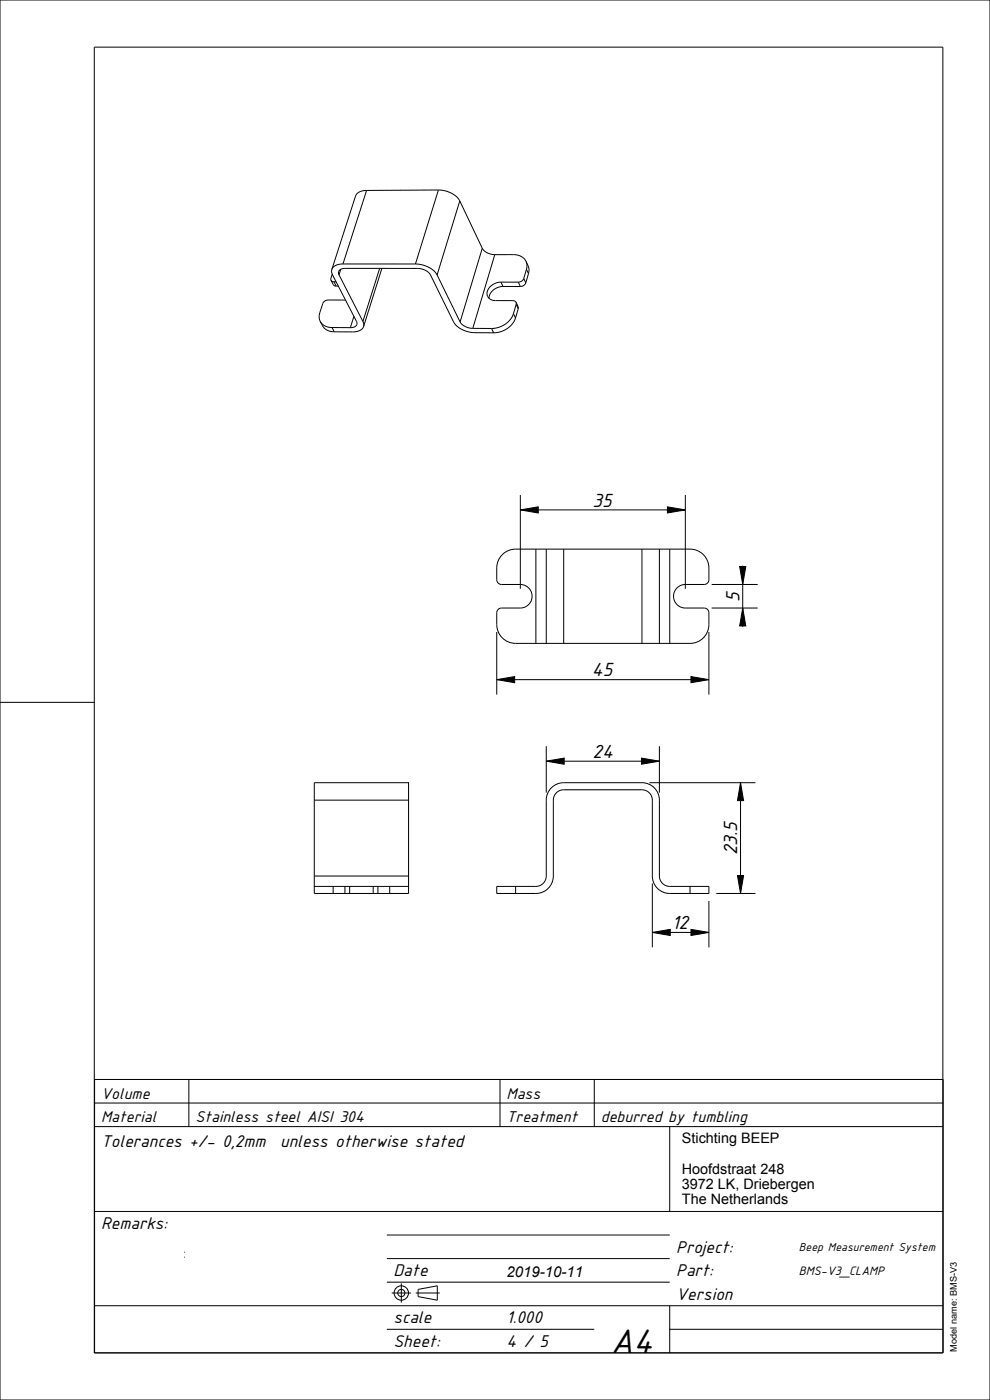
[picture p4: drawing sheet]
<svg xmlns="http://www.w3.org/2000/svg" width="210mm" height="297mm" viewBox="0 0 210 297" stroke-linecap="round" stroke-linejoin="round" font-family="sans-serif">
<g fill="none" stroke="#000" stroke-width=".21">
<path d="M0 0h210v297h-210zM70.2 59.5l.6 .3M70.2 59.5l.6 1 .5 .2M70.4 57.2l-.1 .5 .2 .6 5.1 9.9a1.01 1.01 0 0 1-.2 1.1 1.01 1.01 0 0 1-1.1 .2M70.5 58.2l-.3 .9v.4M70.8 59.8l.5 .9M70.8 59.8h.5M72.3 57.1l-.4 1.2M72.7 56h15.4M72.7 56l-1.4 .3-.6 .4-.3 .5M77.8 40.4l-1.5 .3-.8 .8-5.1 15.7M77.8 40.4l-5.1 15.6"/>
<path d="M80.5 56.9l-3.5 11.3M81 56.9l-3.9 12.4M88.1 56a5.4 5.4 0 0 1 4.6 2.3M93 40.3l-4.9 15.7M93 40.3a5.3 5.3 0 0 1 4.5 2.3M93 40.3l-15.2 .1M97.5 42.6l4.8 10.1M97.5 42.6l-4.8 15.7 4.9 10M102.3 52.7a3.1 3.1 0 0 0 2.7 1.3M102.3 52.7l-4.7 15.6M105 54l-4.7 15.7M105 54h3.9a2.82 2.82 0 0 1 2.7 1.4"/>
<path d="M106.3 59.9h3.6M106.3 59.9a2.59 2.59 0 0 0-2.9 3 1.73 1.73 0 0 0 1.7 .9h3.8l.6 .3M106.3 59.9l.4 .9M109.9 59.9l.5 .9M111.1 59.1l-.4 .5-.8 .3M111.1 59.1l.4 .9M111.6 55.4l.2 .8-.1 .9M111.6 55.4l.6 1.5-.1 1.2M111.7 57.1l.4 1M111.7 57.1l-.6 2M112.1 58.1l-.6 1.9M67.9 68.2l.5 .9a2.69 2.69 0 0 0 2.5 1.3"/>
<path d="M67.9 68.2a2.69 2.69 0 0 0 2.5 1.3M70.4 69.5l.5 .9M70.4 69.5h3.9M71.3 60.7h.5M73.3 63.7h-3.8l-.7 .2-.3 .5-.7 2.3-.1 .8 .2 .7M75.1 67.1l-.8 2.4M77 68.2l.1 1.1M77 68.2l-5.1-9.9a.96 .96 0 0 1 .1-1 .96 .96 0 0 1 1-.4h15.6l1.6 .5 .6 .3 .5 .6 4.9 10a5.4 5.4 0 0 0 4.5 2.3h4M77.1 69.3a2.18 2.18 0 0 1-2.3 1.1h-3.9M97.6 68.3a3.2 3.2 0 0 0 2.7 1.4M100.3 69.7h4M104.3 69.7l.4 .9"/>
<path d="M106.7 60.8a2.86 2.86 0 0 0-3 2.5M106.7 60.8h3.7M108.9 66.5a5 5 0 0 1-4.6 3.2M108.9 66.5l.5 1M109.4 67.5a4.9 4.9 0 0 1-4.7 3.1M109.5 64.1l.4 1v.4M109.5 64.1v.5M109.5 64.6l-.6 1.9M109.5 64.6l.4 .9M109.9 65.5l-.5 2M111.5 60l-.4 .6-.7 .2M106.5 117.7a4 4 0 0 1 2.9-1.2h37a4 4 0 0 1 4 4v2.5a1 1 0 0 1-1 1h-4a2.5 2.5 0 0 0-2.5 2.5 2.5 2.5 0 0 0 2.5 2.5h4a1 1 0 0 1 1 1 6.6 6.6 0 0 1-.7 4.7 4 4 0 0 1-3.3 1.8h-37a4 4 0 0 1-4-4v-2.5a1 1 0 0 1 1-1h4a2.5 2.5 0 0 0 2.5-2.5 2.5 2.5 0 0 0-2.5-2.5h-4a1 1 0 0 1-1-1 6.6 6.6 0 0 1 .7-4.7z"/>
<path d="M110.4 108.2l3.8-.7v1.3zM110.4 105v19.9M110.4 108.2h35M113.7 116.5v20M115.9 116.5v20M119.6 116.5v20M136.2 116.5v20M139.9 116.5v20M141.6 107.5l3.8 .7-3.8 .6zM142.1 116.5v20M145.4 105v19.9M157.5 120v13"/>
<path d="M105.4 134.1v13.3M150.4 134.1v13.3M151 129h9.7M151 124h9.7M156.9 120.2h1.3l-.7 3.8zM157.5 129l.7 3.8h-1.3zM0 149h20M105.4 144.2l3.8-.7v1.3zM105.4 144.2h45M115.9 158.3v9.9M139.9 158.3v9.9M146.6 143.5l3.8 .7-3.8 .6z"/>
<path d="M66.7 166h20v23.5h-20zM66.7 169.7h20M115.9 161.5l3.8-.7v1.3zM115.9 161.5h24M117 167.1a3.7 3.7 0 0 1 2.6-1.1h16.6a3.7 3.7 0 0 1 3.7 3.7v16.1a2.2 2.2 0 0 0 2.2 2.2h8.3v1.5h-8.3a3.7 3.7 0 0 1-3.7-3.7v-16.1a2.2 2.2 0 0 0-2.2-2.2h-16.6a2.2 2.2 0 0 0-2.2 2.2v16.1a3.7 3.7 0 0 1-3.7 3.7h-8.3v-1.5h8.3a2.2 2.2 0 0 0 2.2-2.2v-16.1a3.7 3.7 0 0 1 1.1-2.6zM136.1 160.8l3.8 .7-3.8 .6zM137.8 166h22.5M157.1 166l.6 3.8h-1.3zM157.1 166v23.5M66.7 188h20M66.7 185.8h20M70.7 188v1.5"/>
<path d="M73.2 188v1.5M74.2 188v1.5M79.2 188v1.5M80.2 188v1.5M82.7 188v1.5M109.4 188v1.5M138.4 197.8l3.8-.6v1.3zM138.4 187.4v13.6M138.4 197.8h12M146.4 188v1.5M146.6 197.2l3.8 .6-3.8 .7zM150.4 191.1v9.9"/>
<path d="M152 189.5h8.3M156.4 185.7h1.3l-.6 3.8zM20.1 234h180M20.1 239h180M40.1 229v10M106.1 229v10M126.1 229v10M142.1 239v18M20.1 257h180M20.1 277h180M39.1 266.7h.1M39.1 265.7h.1"/>
<path d="M82.1 262h60M82.1 267h60M82.1 272h60M83.1 274.3h4.1M85.1 272.3v4M88.2 274.3h5.1M88.7 273.5l4.1-.7v3l-4.1-.7zM142.1 277v10M82.1 282h44M142.1 282h58M200 287v-277h-180v277h180.1v-58h-180v58"/>
<circle cx="85.1" cy="274.3" r="1.53"/>
<circle cx="85.1" cy="274.3" r=".76"/>
</g>
<path d="M110.4 108.2l3.8-.7v1.3zM141.6 107.5l3.8 .7-3.8 .6zM157.5 129l.7 3.8h-1.3zM156.9 120.2h1.3l-.7 3.8zM105.4 144.2l3.8-.7v1.3zM146.6 143.5l3.8 .7-3.8 .6zM115.9 161.5l3.8-.7v1.3zM136.1 160.8l3.8 .7-3.8 .6zM157.1 166l.6 3.8h-1.3zM138.4 197.8l3.8-.6v1.3zM146.6 197.2l3.8 .6-3.8 .7zM156.4 185.7h1.3l-.6 3.8z" fill="#000"/>
<text font-size="7.8" x="129.6" y="287">A4</text>
<g font-size="4.4">
<text x="125.7" y="107.5">35</text>
<text x="156.8" y="127.6" transform="rotate(-90 156.8 127.6)">5</text>
<text x="125.6" y="143.5">45</text>
<text x="125.7" y="160.8">24</text>
<text x="156.4" y="181.4" transform="rotate(-90 156.4 181.4)">23.5</text>
<text x="142.5" y="197.1">12</text>
</g>
<g font-size="3.9">
<text x="21.5" y="243.3">Tolerances +/- 0,2mm</text>
<text x="59.4" y="243.3">unless otherwise stated</text>
<text x="21.5" y="260.8">Remarks:</text>
<text x="143.5" y="265.8">Project:</text>
<text x="83.5" y="270.8">Date</text>
<text x="143.5" y="275.8">Version</text>
<text x="143.5" y="270.8">Part:</text>
<text x="83.5" y="280.8">scale</text>
<text x="107.5" y="280.8">1.000</text>
<text x="83.5" y="285.8">Sheet:</text>
<text x="107.5" y="285.8">4 / 5</text>
</g>
<g font-size="3.6">
<text x="21.5" y="233.1">Volume</text>
<text x="107.5" y="233.1">Mass</text>
<text x="21.5" y="238.1">Material</text>
<text x="41.5" y="238.1">Stainless steel AISI 304</text>
<text x="107.5" y="238.1">Treatment</text>
<text x="127.5" y="238.1">deburred by tumbling</text>
</g>
<text font-size="3.2" x="107.5" y="270.8">2019-10-11</text>
<g font-size="3.1">
<text x="144.6" y="242.4">Stichting BEEP</text>
<text x="144.6" y="249">Hoofdstraat 248</text>
<text x="144.6" y="252.2">3972 LK, Driebergen</text>
<text x="144.6" y="255.4">The Netherlands</text>
</g>
<text font-size="2.8" x="169.5" y="270.4">BMS-V3_CLAMP</text>
<text font-size="2.6" x="169.5" y="265.4">Beep Measurement System</text>
<text font-size="2" x="203" y="286.8" transform="rotate(-90 203 286.8)">Model name: BMS-V3</text>
</svg>
